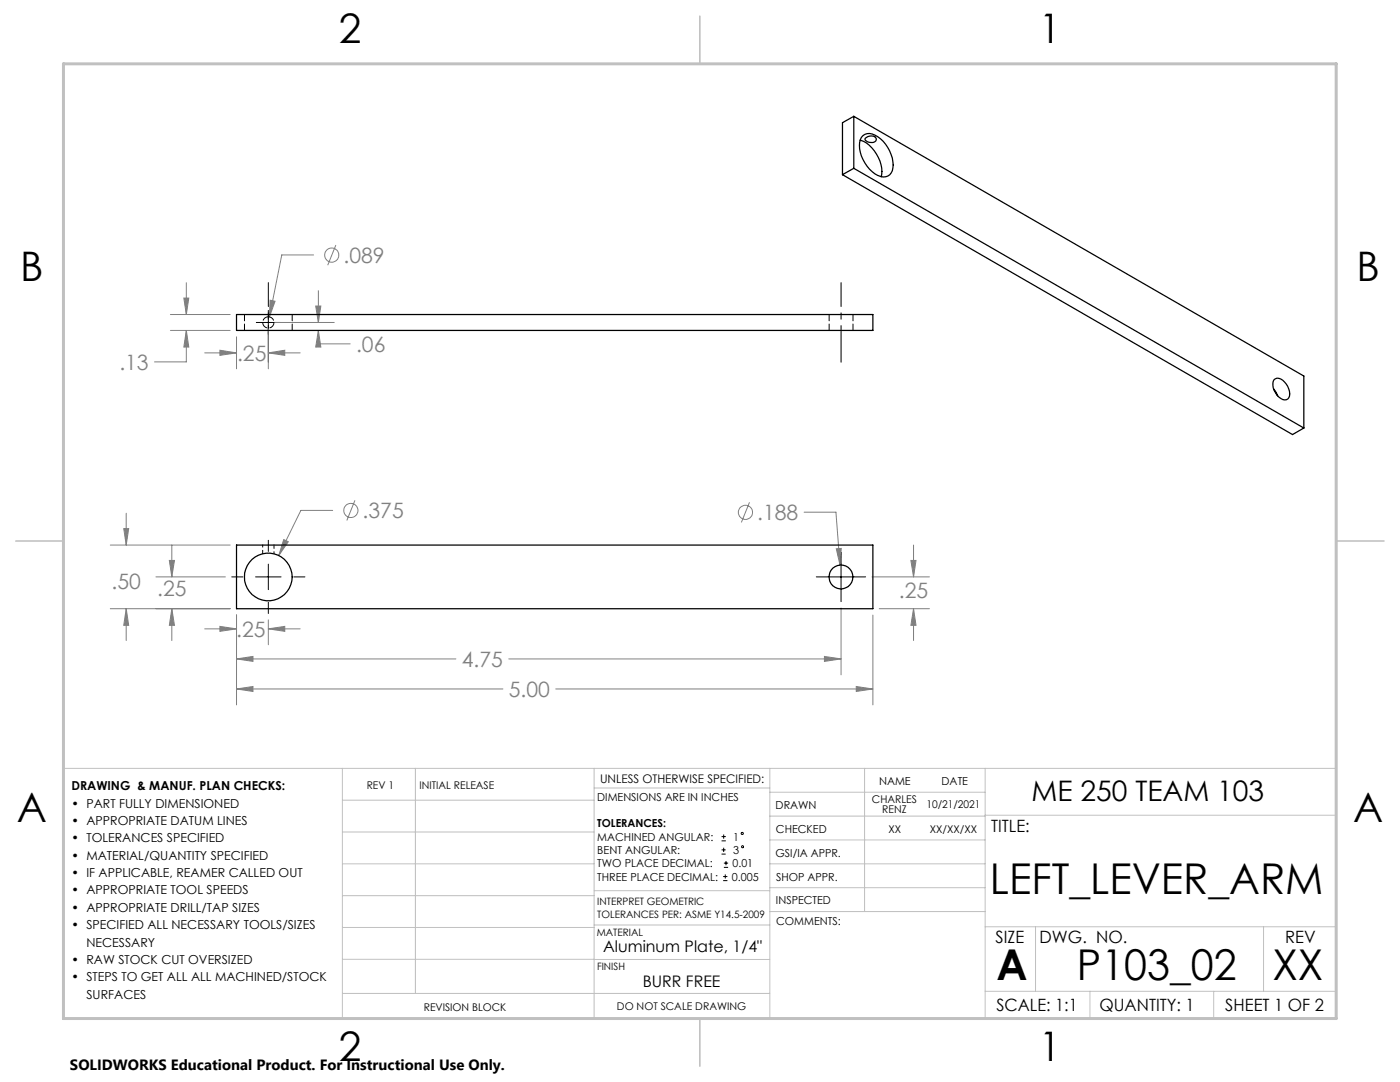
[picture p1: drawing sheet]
<svg xmlns="http://www.w3.org/2000/svg" width="279mm" height="216mm" viewBox="0 0 279 216" stroke-linecap="round" stroke-linejoin="round" font-family="sans-serif">
<g fill="none" stroke="#808080" stroke-width=".2">
<path d="M36.7 59.5h1l-.5 3.3zM37.2 56.4v6.4M53.9 59.9l1 .2-1.1 3.2zM62.6 50.9h-6.4l-2.4 12.4M63.5 58v6.3M67 48.9l-1.6 4M34 62.8h11.9M34 65.9h11.9M37.2 65.9l.5 3.4h-1zM37.2 65.9v6.3h-6.4M40.9 70.4h6.3M43.9 69.9l3.3 .5-3.3 .5z"/>
<path d="M47.2 67.2v6.4M53.6 70.4l3.2-.5v1zM53.6 65.6v8M53.6 70.4h6.3M54.8 64.3h11.9M63 61.1h1l-.5 3.2zM63.5 65.9l.5 3.4h-1zM63.5 65.9v2.7h6.4M70.8 99.8l-1.6 4.1M22 108.8h23.9M24.7 105.5h1l-.5 3.3zM25.2 102.4v6.4"/>
<path d="M31.1 115.1h13.9M33.8 111.8h1l-.5 3.3zM34.3 108.8v6.3M56.6 107.7l.9 .4-1.9 2.7zM66.4 101.8h-6.4l-4.4 9M149.6 100.2l-1.6 4M160.5 102.2h6.3l.8 10.5M166.9 109.5l1-.1-.3 3.3zM174 115.1h11.5M181.8 111.8h1l-.5 3.3zM182.3 108.8v6.3M22 121.5h23.9"/>
<path d="M25.2 121.5l.5 3.3h-1zM25.2 121.5v6.3M34.3 121.5l.5 3.3h-1zM34.3 121.5v6.3M40.9 125.5h6.3M43.9 125l3.3 .5-3.3 .5zM47.2 137.5l3.3-.5v1zM47.2 131.5l3.3-.5v1zM47.2 122.7v18M47.2 137.5h53.2M47.2 131.5h43.8M53.6 125.5l3.2-.5v1z"/>
<path d="M53.6 123.7v5M53.6 125.5h6.3M101.5 131.5h66.4M110.9 137.5h63.3M164.5 131l3.4 .5-3.4 .5zM167.9 121.3v13.4M170.9 137l3.3 .5-3.3 .5zM174.2 122.7v18M175.5 121.5h10M182.3 121.5l.5 3.3h-1zM182.3 121.5v6.3"/>
<circle cx="66.2" cy="50.9" r="1.42"/>
<circle cx="70" cy="101.9" r="1.41"/>
<circle cx="148.8" cy="102.3" r="1.41"/>
</g>
<g fill="none" stroke="#000" stroke-width=".2">
<path d="M51.2 64.3h4.8M53.6 61.9v4.8M46.2 115.1h2.3M51 115.1h5.1M53.6 107.8v2.2M53.6 112.6v5.1M58.6 115.1h2.3M162.9 115.1h9.9M167.9 110.2v9.9M53.6 120.2v2.2M144 167.8h.9M144 166.9h.9"/>
<path d="M144 170.4h.8M144 169.6h.8M144.3 175.7h.9M144.3 174.9h.9M144.4 166.5v.9M144.4 169.2v.8M144.5 173.1h.8M144.5 172.2h.8M144.7 174.5v.8M144.9 171.8v.8"/>
<circle cx="148.1" cy="166.3" r=".21"/>
<circle cx="148.2" cy="169" r=".21"/>
</g>
<path d="M53.6 72.3v-15.9M167.9 72.3v-15.9" fill="none" stroke="#000" stroke-width=".2" stroke-dasharray="15.2 1.3 1.3 1.3" stroke-dashoffset="7.9"/>
<g fill="none" stroke="#c0c0c0" stroke-width=".2">
<path d="M12.7 153.3h254v49.9h-240M68.3 153.3v49.9M68.3 159.7h50.3M82.9 153.3v44.9M118.6 153.3v49.9M118.6 157.2h35M153.6 153.3v49.9M153.6 158.1h43M172.5 153.3v28.6M196.6 153.3v49.9M68.3 166h50.3M68.3 178.7h50.3"/>
<path d="M68.3 172.4h50.3M118.6 177.7h35M153.6 162.8h43M153.6 177.1h43M153.6 172.4h43M153.6 167.6h43M196.6 162.7h70.1M68.3 198.2h85.3M68.3 191.4l85.3 .1M68.3 185.1h50.3M118.6 184.6h35M153.6 181.9h43"/>
<path d="M196.6 184.9h70.1M196.6 197.8h70.1M206.7 184.9v12.9M217.5 197.8v5.4M242.2 197.8v5.4M252.2 184.9v12.9"/>
</g>
<path d="M139.7 3.2v9.5M3.1 107.9h9.6M266.7 107.9h9.5M139.7 203.2v9.6" fill="none" stroke="#c0c0c0" stroke-width=".3"/>
<path d="M12.7 12.7h254v190.5h-254z" fill="none" stroke="#c0c0c0" stroke-width=".6"/>
<path d="M47.2 137.5l3.3-.5v1zM170.9 137l3.3 .5-3.3 .5zM24.7 105.5h1l-.5 3.3zM25.2 121.5l.5 3.3h-1zM56.6 107.7l-1 3.1 1.9-2.7zM166.9 109.5l.7 3.2 .3-3.3zM53.6 125.5l3.2-.5v1zM43.9 125l3.3 .5-3.3 .5zM34.3 121.5l.5 3.3h-1zM33.8 111.8h1l-.5 3.3zM164.5 131l3.4 .5-3.4 .5zM47.2 131.5l3.3-.5v1zM182.3 121.5l.5 3.3h-1zM181.8 111.8h1l-.5 3.3zM36.7 59.5h1l-.5 3.3zM37.2 65.9l.5 3.4h-1zM53.9 59.9l-.1 3.4 1.1-3.2zM63 61.1h1l-.5 3.2zM63.5 65.9l.5 3.4h-1zM53.6 70.4l3.2-.5v1zM43.9 69.9l3.3 .5-3.3 .5z" fill="#808080"/>
<g fill="none" stroke="#000" stroke-width=".25">
<path d="M168.1 34.9l89.9 51.8 2.2-1.3M170.4 23.2l89.8 51.8v10.4M170.4 33.6l89.8 51.8M170.4 23.2v10.4M170.4 33.6l-2.3 1.3M170.4 23.2l-2.3 1.3v10.4M171.7 28a6.9 6.9 0 0 1 4.2 7.3M172.2 27.1a2.32 2.32 0 0 1 3 .2 6.9 6.9 0 0 1 2.9 6.8 1.92 1.92 0 0 1-2.9 .9 6.9 6.9 0 0 1-3.5-7.1zM172.7 27.6a1.45 1.45 0 0 1 2.2 .1 .94 .94 0 0 1-1.4 .7l-.8-.4zM47.2 62.8h127v3.1h-127zM254.2 77.6l.8 1.4M254.3 75.7a1.44 1.44 0 0 1 2.1 .5 2.64 2.64 0 0 1 .6 3.4 1.67 1.67 0 0 1-2.2-.8 2.88 2.88 0 0 1-.5-3.1z"/>
<path d="M47.2 108.8h127v12.7h-127z"/>
<circle cx="53.6" cy="115.1" r="4.8"/>
<circle cx="167.8" cy="115.1" r="2.38"/>
</g>
<path d="M52.4 108.8v1.7M54.7 110.5v-1.7" fill="none" stroke="#000" stroke-width=".2" stroke-dasharray="1.3 .6" stroke-dashoffset=".9"/>
<path d="M48.8 62.7v3.2M53.6 63.2a1.13 1.13 0 0 0-1.1 1.6 1.13 1.13 0 0 0 1.9 .3 1.13 1.13 0 0 0-.5-1.9h-.3M58.3 65.9v-3.2M165.5 62.7v3.2M170.2 65.9v-3.2" fill="none" stroke="#000" stroke-width=".2" stroke-dasharray="1.3 .6"/>
<g font-size="8.5">
<text x="197.6" y="178.4">LEFT_LEVER_ARM</text>
<text x="198.9" y="195.5">A</text>
<text x="214.9" y="195.5">P103_02</text>
<text x="253.9" y="195.5">XX</text>
</g>
<g font-size="8.1">
<text x="67.6" y="8.5">2</text>
<text x="207.3" y="8.5">1</text>
<text x="4" y="56.2">B</text>
<text x="270.7" y="56.2">B</text>
<text x="3.3" y="164.1">A</text>
<text x="270" y="164.1">A</text>
<text x="67.6" y="211.7">2</text>
<text x="207.3" y="211.7">1</text>
</g>
<text font-size="5.6" x="205.9" y="159.9">ME 250 TEAM 103</text>
<g font-size="4.2" fill="#808080">
<text x="68.6" y="52.4">.089</text>
<text x="47.3" y="72">.25</text>
<text x="71.1" y="70.2">.06</text>
<text x="23.8" y="73.8">.13</text>
<text x="72.4" y="103.4">.375</text>
<text x="151.1" y="103.8">.188</text>
<text x="22.3" y="117.6">.50</text>
<text x="31.4" y="119">.25</text>
<text x="179.4" y="119.2">.25</text>
<text x="47.2" y="127.1">.25</text>
<text x="92.2" y="133.1">4.75</text>
<text x="101.5" y="139.1">5.00</text>
</g>
<g font-size="3.4">
<text x="197.8" y="166">TITLE:</text>
<text x="198.7" y="188.1">SIZE</text>
<text x="207.5" y="188.1">DWG. NO.</text>
<text x="256.5" y="188.2">REV</text>
<text x="198.8" y="201.7">SCALE: 1:1</text>
<text x="219.4" y="201.7">QUANTITY: 1</text>
<text x="244.5" y="201.7">SHEET 1 OF 2</text>
</g>
<g font-size="3.2">
<text x="120.4" y="189.9">Aluminum Plate, 1/4&quot;</text>
<text x="128.3" y="197">BURR FREE</text>
</g>
<text font-size="3" x="14" y="213.5">SOLIDWORKS Educational Product. For Instructional Use Only.</text>
<g font-size="2.5">
<text x="14.2" y="157.7">DRAWING &amp; MANUF. PLAN CHECKS:</text>
<text x="14.2" y="161.1">• PART FULLY DIMENSIONED</text>
<text x="14.2" y="164.6">• APPROPRIATE DATUM LINES</text>
<text x="14.2" y="168.1">• TOLERANCES SPECIFIED</text>
<text x="14.2" y="171.5">• MATERIAL/QUANTITY SPECIFIED</text>
<text x="14.2" y="175">• IF APPLICABLE, REAMER CALLED OUT</text>
<text x="14.2" y="178.5">• APPROPRIATE TOOL SPEEDS</text>
<text x="14.2" y="181.9">• APPROPRIATE DRILL/TAP SIZES</text>
<text x="14.2" y="185.4">• SPECIFIED ALL NECESSARY TOOLS/SIZES</text>
<text x="17.2" y="188.9">NECESSARY</text>
<text x="14.2" y="192.4">• RAW STOCK CUT OVERSIZED</text>
<text x="14.2" y="195.8">• STEPS TO GET ALL ALL MACHINED/STOCK</text>
<text x="17.2" y="199.3">SURFACES</text>
</g>
<text font-size="2.4" x="119.8" y="156.2">UNLESS OTHERWISE SPECIFIED:</text>
<g font-size="2.2">
<text x="119.2" y="159.8">DIMENSIONS ARE IN INCHES</text>
<text x="154.8" y="161.4">DRAWN</text>
<text x="175.4" y="156.6">NAME</text>
<text x="187.9" y="156.7">DATE</text>
<text x="119.2" y="165.1">TOLERANCES:</text>
<text x="119.2" y="167.8">MACHINED ANGULAR:</text>
<text x="146.3" y="167.8">1</text>
<text x="154.9" y="166.3">CHECKED</text>
<text x="119.2" y="173.1">TWO PLACE DECIMAL:</text>
<text x="119.2" y="170.4">BENT ANGULAR:</text>
<text x="146.2" y="173.1">0.01</text>
<text x="146.4" y="170.4">3</text>
<text x="154.8" y="170.9">GSI/IA APPR.</text>
<text x="119.2" y="175.7">THREE PLACE DECIMAL:</text>
<text x="146.1" y="175.7">0.005</text>
<text x="154.9" y="175.7">SHOP APPR.</text>
<text x="154.9" y="180.4">INSPECTED</text>
<text x="154.9" y="184.6">COMMENTS:</text>
</g>
<g font-size="2.1">
<text x="73.2" y="157.4">REV 1</text>
<text x="83.7" y="157.4">INITIAL RELEASE</text>
<text x="174" y="160.2">CHARLES</text>
<text x="184.9" y="161.2">10/21/2021</text>
<text x="176.1" y="162.3">RENZ</text>
<text x="177.3" y="166.1">XX</text>
<text x="185.6" y="166.1">XX/XX/XX</text>
<text x="84.6" y="201.7">REVISION BLOCK</text>
<text x="123.1" y="201.6">DO NOT SCALE DRAWING</text>
</g>
<g font-size="2">
<text x="119.2" y="180.6">INTERPRET GEOMETRIC</text>
<text x="119.2" y="183.1">TOLERANCES PER: ASME Y14.5-2009</text>
<text x="119.1" y="186.7">MATERIAL</text>
<text x="119.1" y="193.5">FINISH</text>
</g>
</svg>
